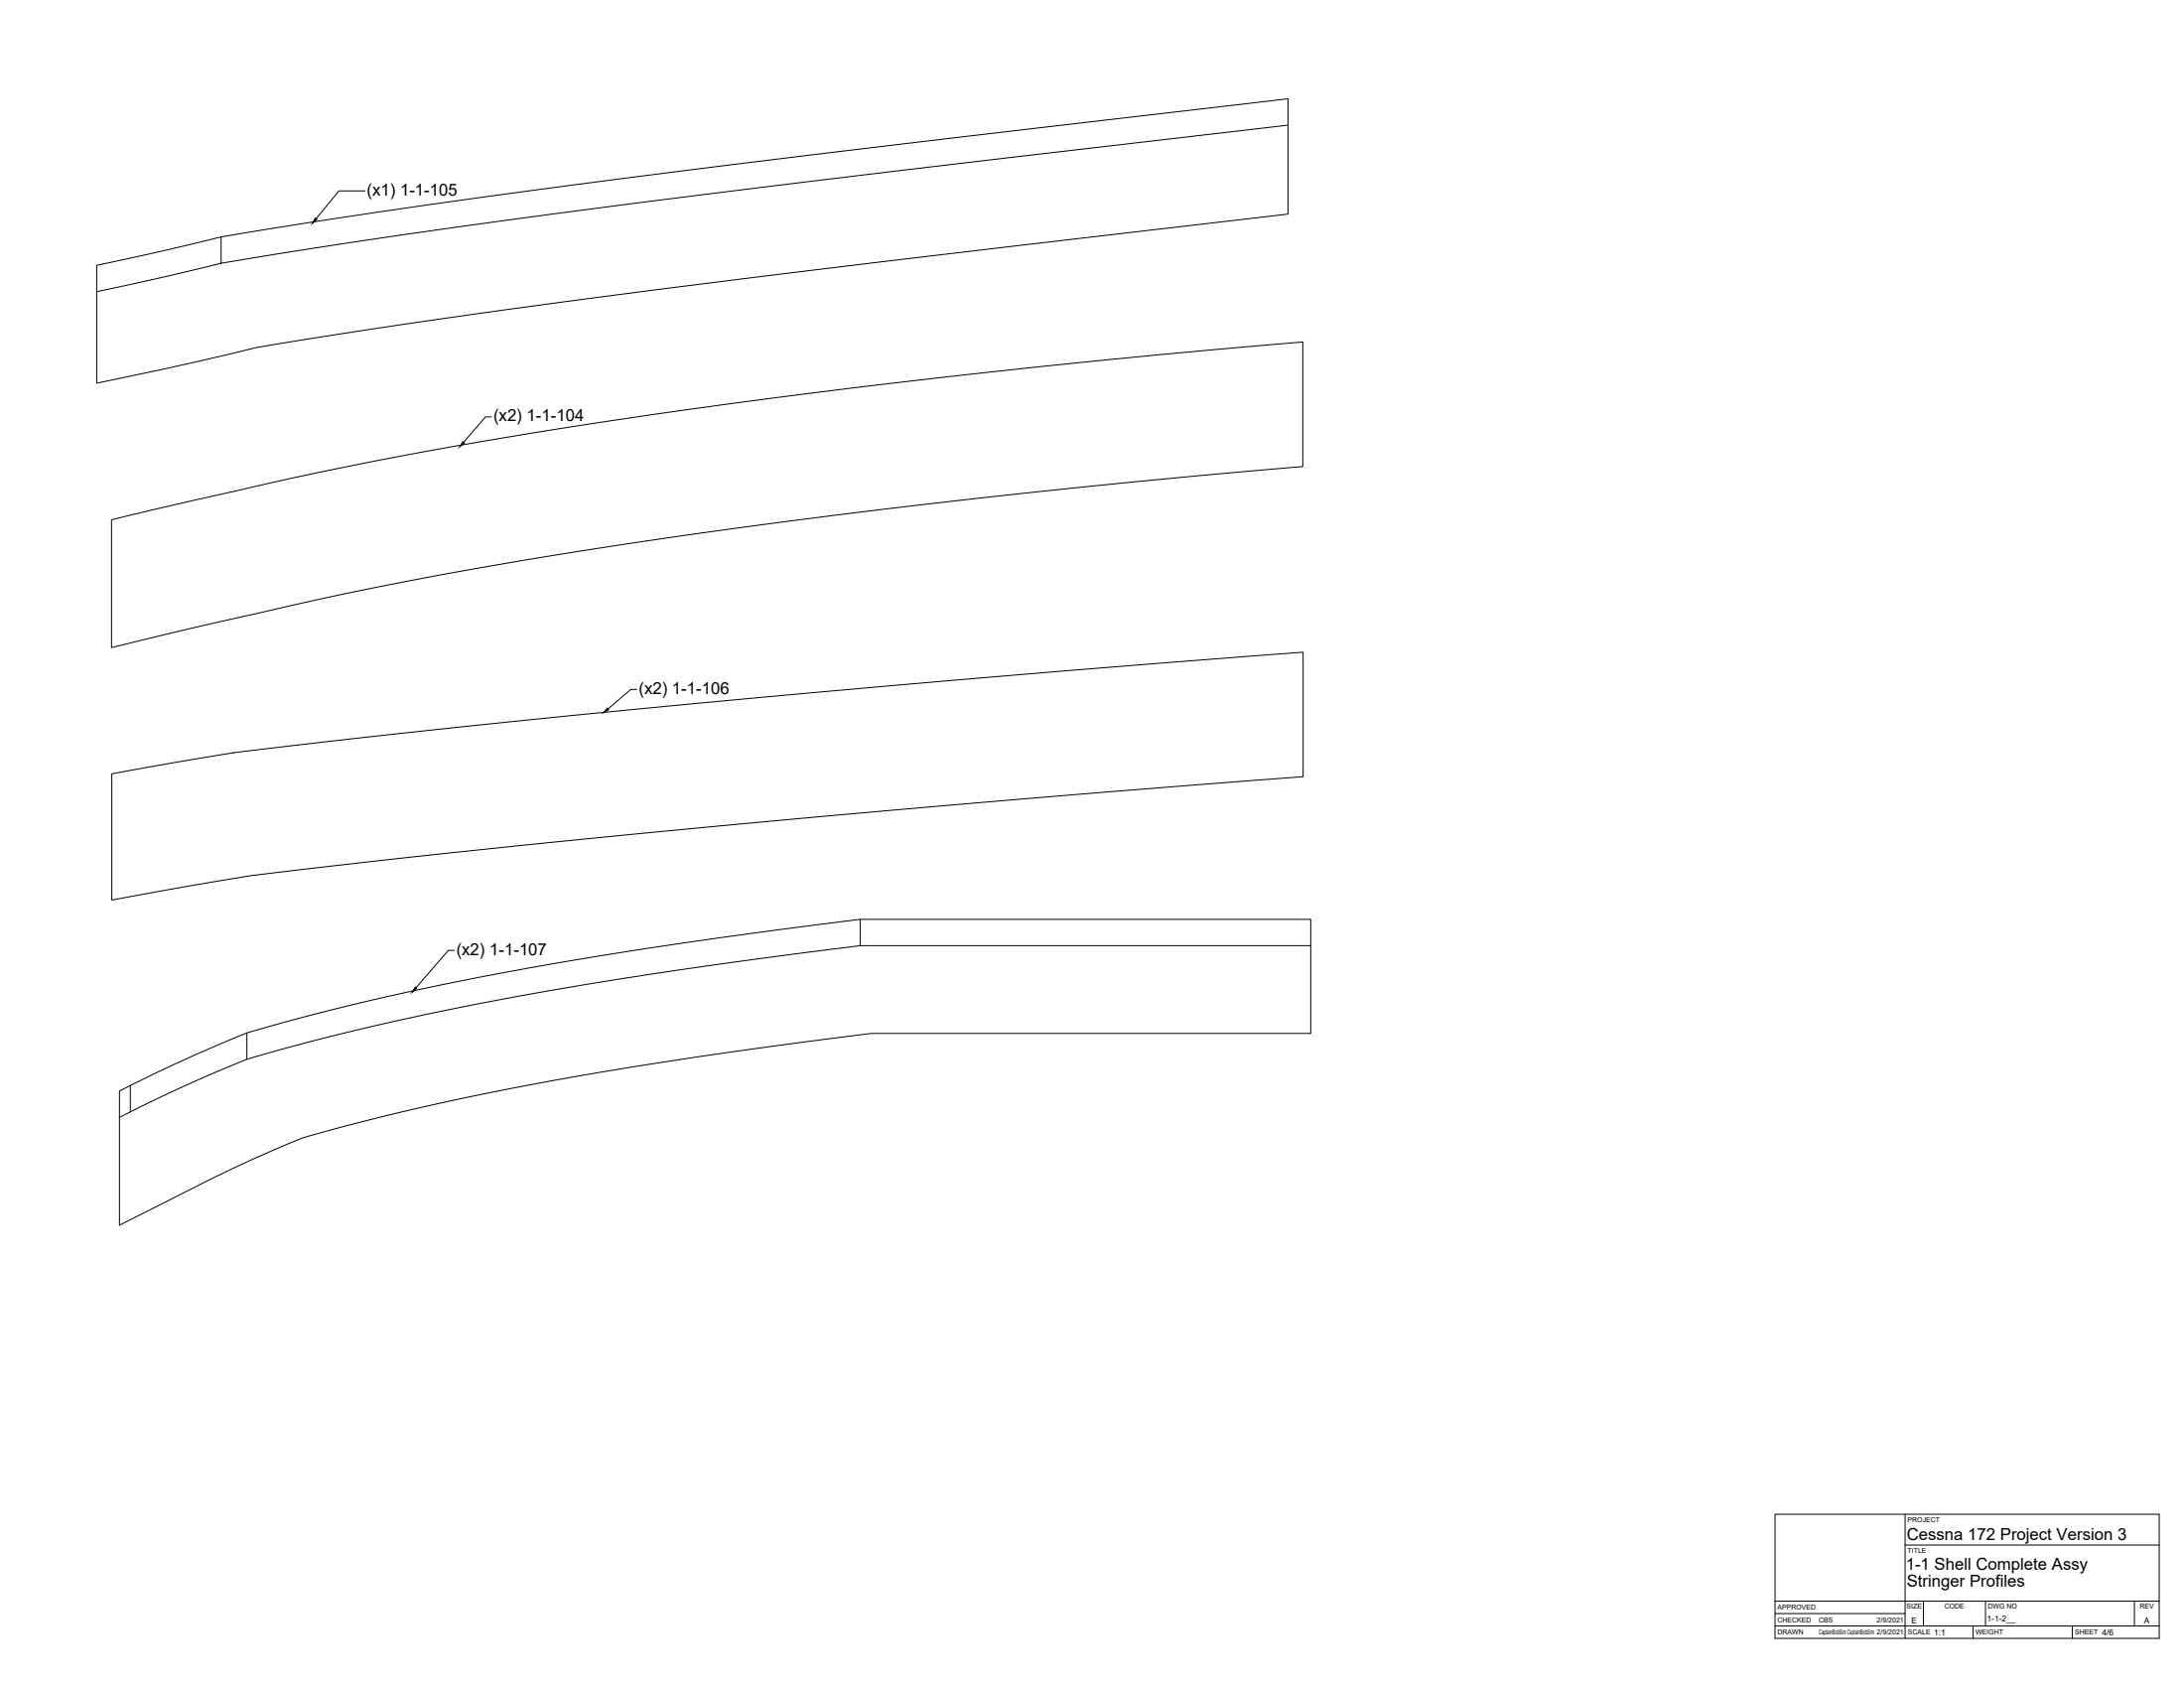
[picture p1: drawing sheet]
<svg xmlns="http://www.w3.org/2000/svg" width="1118mm" height="864mm" viewBox="0 0 1118 864" stroke-linecap="round" stroke-linejoin="round" font-family="sans-serif">
<!-- layer: Visible -->
<path d="M659 64v-13l-202 23-146 18-116 16-82 13v14M113 121l-64 15v13M49 149l26-5a899 899 0 0 1 107-20l84-12 91-12 302-36v46l-190 22-123 15-91 12-78 11a656 656 0 0 0-84 17l-44 9zM57 266l88-20 42-9 57-11 70-11 82-11 83-11 90-9 98-9v64l-92 8-84 9-90 11-85 12-63 10-63 12-78 17-55 13zM57 396a1653 1653 0 0 1 158-22l106-11 101-9 126-11 119-9v63l-117 10-152 13-124 12-96 10a1193 1193 0 0 0-121 18zM440 470l-70 10-55 8-45 7-48 10a1222 1222 0 0 0-96 23v14M440 484v-14h231v14M126 528a813 813 0 0 0-65 30v14M61 572a640 640 0 0 1 70-31l9-3a1910 1910 0 0 1 260-49l40-5h231v45h-225l-62 8-57 8-59 11-49 10a810 810 0 0 0-68 18l-35 15-55 28z" fill="none" stroke="#000" stroke-width=".51"/>
<!-- layer: Visible Narrow -->
<path d="M67 555v14" fill="none" stroke="#000" stroke-width=".51"/>
<!-- layer: Titleblock -->
<path d="M908 775h197v63h-197zM975 775v63M975 790h130M908 819h197M984 819v13M1016 819v13M1092 819v13M908 832h197M908 826h67M1010 832v6M1060 832v6" fill="none" stroke="#000" stroke-width=".51"/>
<!-- layer: Annotations -->
<path d="M161 112h1l-2 2zM237 226l1 1-3 2zM311 362v1l-2 2zM213 505v1l-2 2z" fill="#000" stroke="#000" stroke-width=".51"/>
<path d="M187 98h-14l-11 14M252 213h-4l-11 13M326 353h-3l-12 10M232 486h-3l-16 19" fill="none" stroke="#000" stroke-width=".51"/>
<g font-size="8.5">
<text x="188" y="100">(x1) 1-1-105</text>
<text x="252" y="216">(x2) 1-1-104</text>
<text x="327" y="355">(x2) 1-1-106</text>
<text x="234" y="488">(x2) 1-1-107</text>
<text x="976" y="788">Cessna 172 Project Version 3</text>
<text x="975" y="803">1-1 Shell Complete Assy</text>
<text x="976" y="812">Stringer Profiles</text>
</g>
<g font-size="4.3">
<text x="978" y="831">E</text>
<text x="1017" y="830">1-1-2__</text>
<text x="1097" y="831">A</text>
<text x="990" y="837">1:1</text>
<text x="1076" y="837">4/6</text>
</g>
<g font-size="3.5">
<text x="976" y="779">PROJECT</text>
<text x="976" y="794">TITLE</text>
<text x="910" y="824">APPROVED</text>
<text x="976" y="823">SIZE</text>
<text x="995" y="823">CODE</text>
<text x="1017" y="823">DWG NO</text>
<text x="1095" y="823">REV</text>
<text x="910" y="830">CHECKED</text>
<text x="931" y="830">CBS</text>
<text x="960" y="830">2/9/2021</text>
<text x="910" y="836">DRAWN</text>
<text x="931" y="836">CaptainBobSim CaptainBobSim 2/9/2021</text>
<text x="976" y="836">SCALE</text>
<text x="1011" y="836">WEIGHT</text>
<text x="1062" y="836">SHEET</text>
</g>
</svg>
